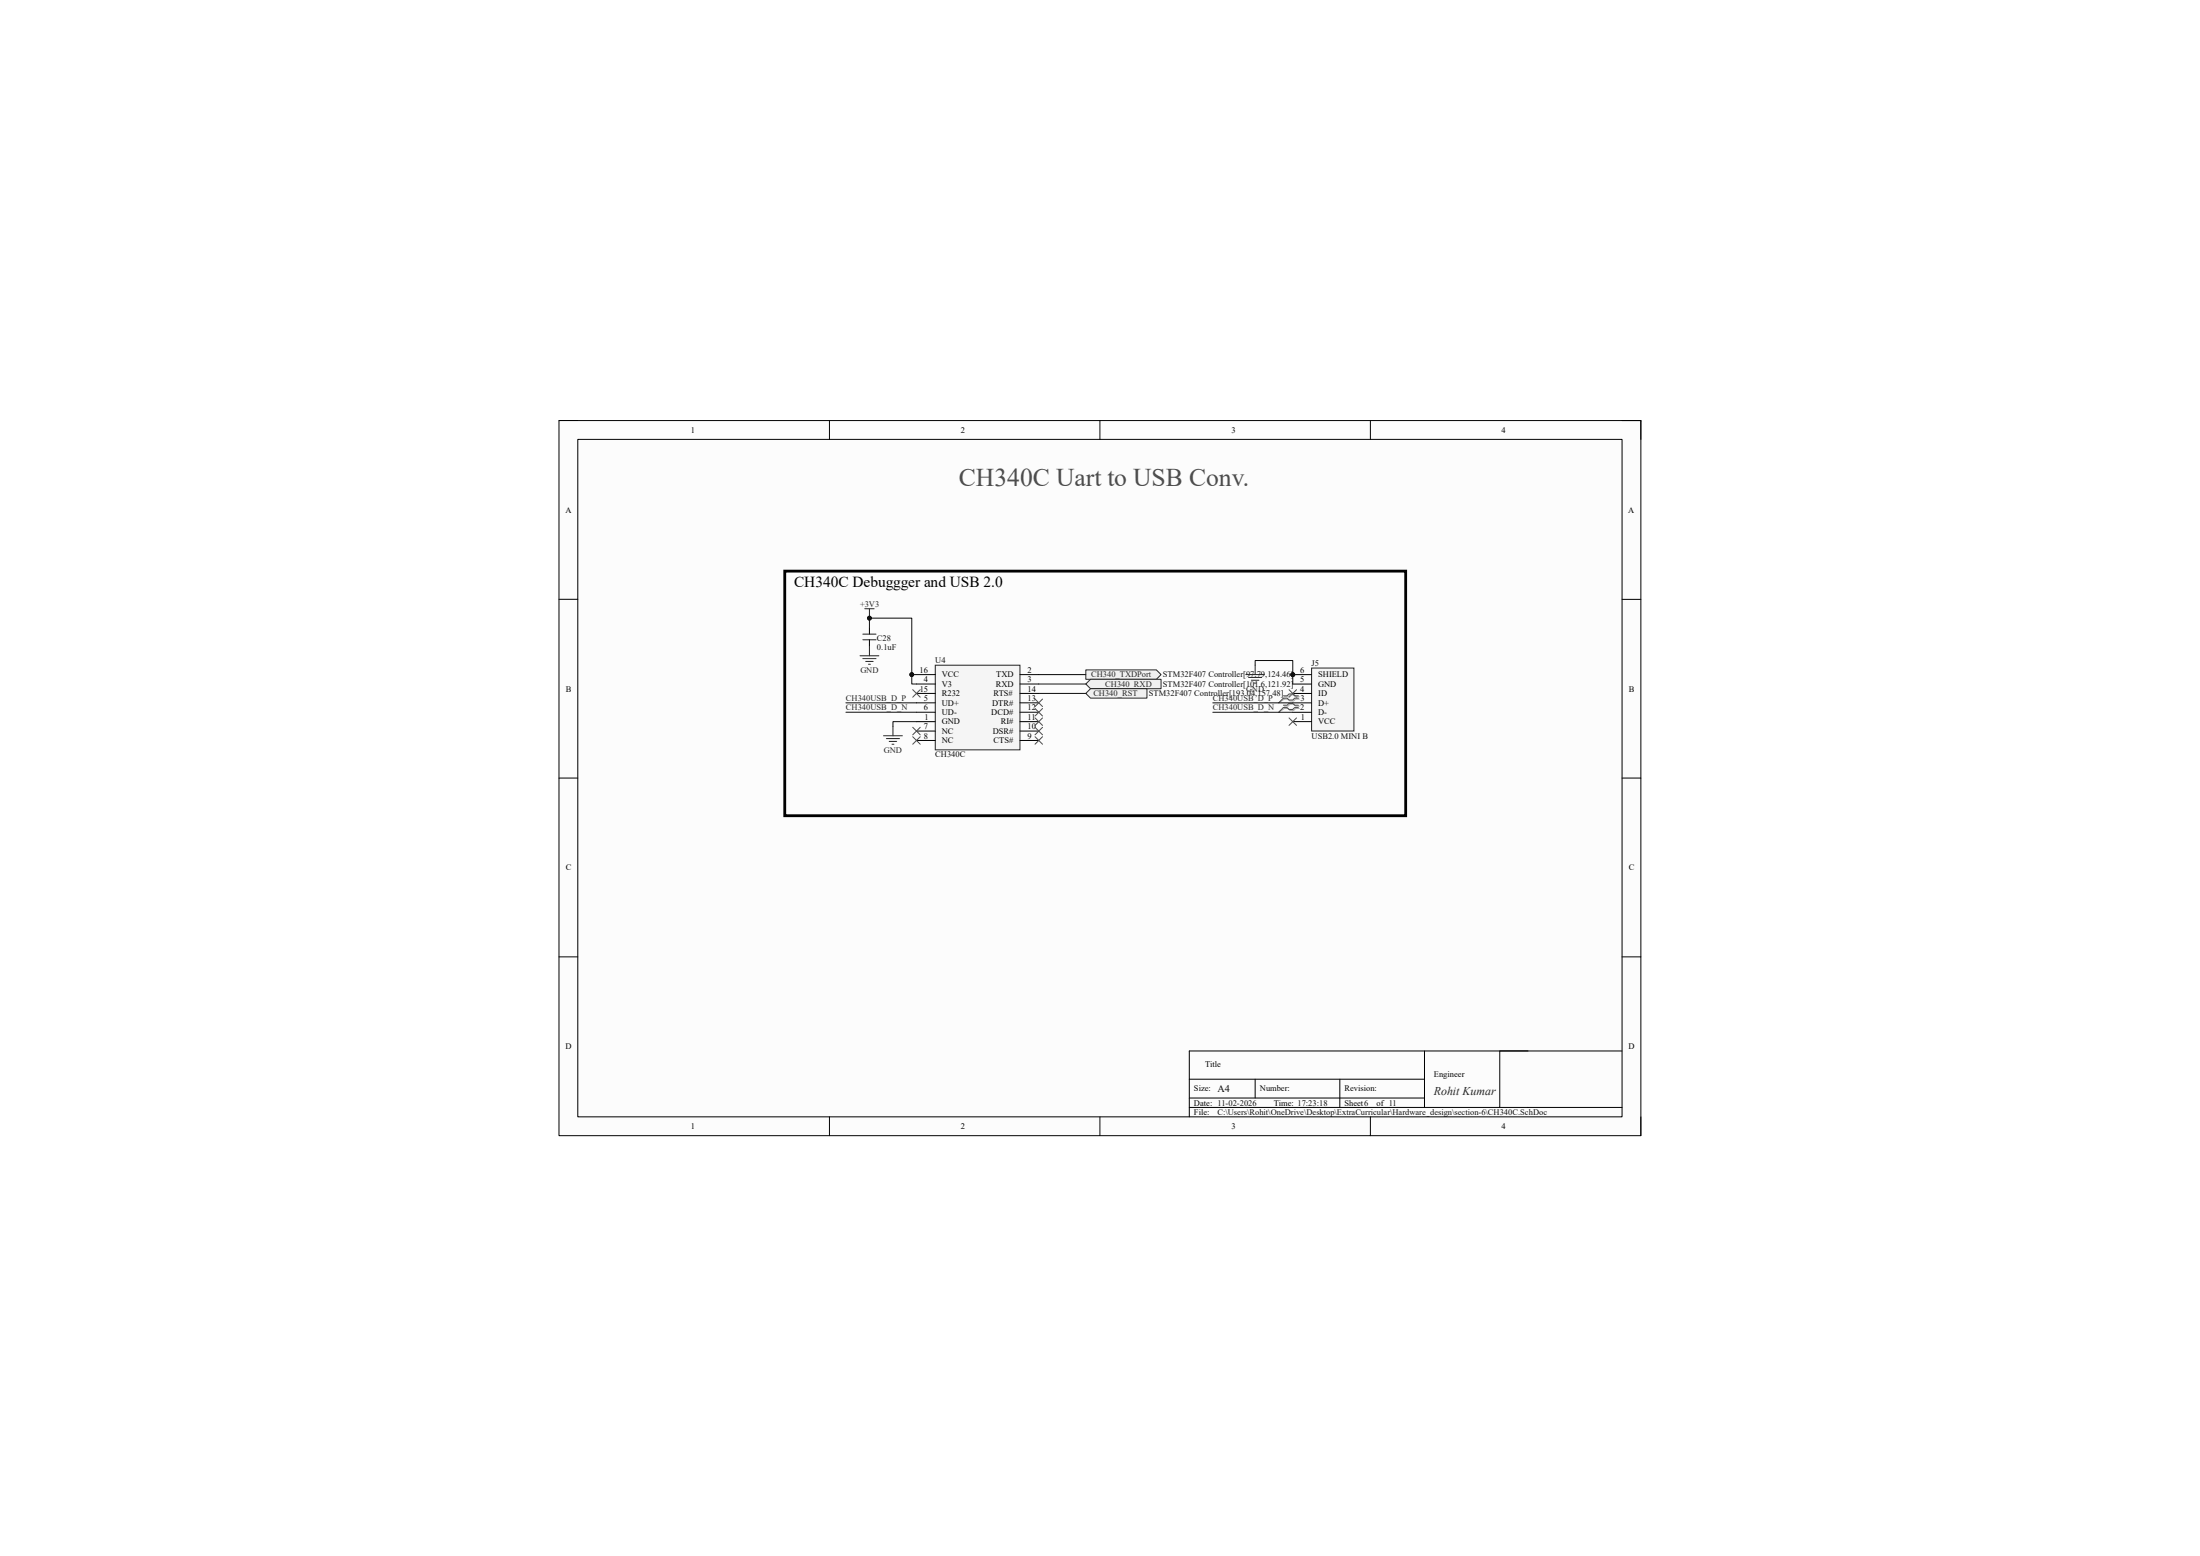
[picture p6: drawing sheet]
<svg xmlns="http://www.w3.org/2000/svg" width="594mm" height="420mm" viewBox="0 0 594 420" stroke-linecap="round" stroke-linejoin="round" font-family="sans-serif">
<path d="M150.9 113.5h292.1v193h-292.1z" fill-rule="evenodd" fill="#fcfcfc"/>
<path d="M150.9 113.5h292.1v193h-292.1z" fill="none" stroke="#000" stroke-width=".27"/>
<path d="M156 118.6h281.9v182.9h-281.9z" fill-rule="evenodd" fill="#fcfcfc"/>
<g fill="none" stroke="#000" stroke-width=".27">
<path d="M150.9 113.5h5.1M156 118.6h281.9v182.9h-281.9zM223.9 113.5v5.1M297 113.5v5.1M370 113.5v5.1M437.9 113.5h5.1v5.1M150.9 161.8h5.1M437.9 161.8h5.1M150.9 210h5.1M437.9 210h5.1M150.9 258.3h5.1M437.9 258.3h5.1"/>
<path d="M321.1 291.3h63.5M321.1 298.9h116.8M321.1 296.4h63.5M338.9 291.3v5.1M361.7 291.3v7.6M384.6 283.7v15.2M404.9 283.7v15.2M437.9 283.7h-116.8v17.8M223.9 301.5v5M297 301.5v5M370 301.5v5M443 301.5v5"/>
</g>
<path d="M252.5 179.5h22.9v22.9h-22.9z" fill-rule="evenodd" fill="#f5f5f5"/>
<path d="M232.2 177h5.1M233 177.8h3.5M233.5 164.3h2.5M233.7 178.5h2.1M234.5 179.3h.5M234.7 164.3v2.5M234.7 174.5v2.5M252.5 179.5h22.9v22.9h-22.9z" fill="none" stroke="#262626" stroke-width=".27"/>
<g fill="none" stroke="#000" stroke-width=".27">
<path d="M234.7 169.4v1.8M234.7 172.7v1.8M247.4 194.8h5.1M247.4 182.1h5.1M247.4 184.6h5.1M247.4 189.7h5.1M247.4 192.2h5.1M247.4 197.3h5.1M247.4 199.9h5.1M247.4 187.2h5.1M275.4 194.8h5.1M275.4 182.1h5.1"/>
<path d="M275.4 184.6h5.1M275.4 189.7h5.1M275.4 192.2h5.1M275.4 197.3h5.1M275.4 199.9h5.1M275.4 187.2h5.1"/>
</g>
<path d="M233 172.7h3.5M233 171.2h3.5" fill="none" stroke="#1c1c1c" stroke-width=".27"/>
<circle cx="234.7" cy="166.8" r=".51" fill="#0e0e0e"/>
<circle cx="234.7" cy="166.8" r=".51" fill="none" stroke="#0e0e0e" stroke-width=".27"/>
<path d="M238.5 198.6h5.1M239.3 199.4h3.6M241.1 196.1v2.5M240.1 200.1h2M240.8 200.9h.5" fill="none" stroke="#262626" stroke-width=".27"/>
<path d="M293.2 180.8h19l1.3 1.3-1.3 1.3h-19z" fill-rule="evenodd" fill="#f0f0f0"/>
<path d="M293.2 180.8h19l1.3 1.3-1.3 1.3h-19z" fill="none" stroke="#262626" stroke-width=".27"/>
<path d="M293.2 184.6l1.2-1.2h19.1v2.5h-19.1z" fill-rule="evenodd" fill="#f0f0f0"/>
<path d="M293.2 184.6l1.2-1.2h19.1v2.5h-19.1z" fill="none" stroke="#262626" stroke-width=".27"/>
<path d="M293.2 187.2l1.2-1.3h15.3v2.5h-15.3z" fill-rule="evenodd" fill="#f0f0f0"/>
<path d="M293.2 187.2l1.2-1.3h15.3v2.5h-15.3z" fill="none" stroke="#262626" stroke-width=".27"/>
<g fill="none" stroke="#4c4c4c" stroke-width=".27">
<path d="M246.4 186.2l2.1 2M246.4 196.3l2.1 2M246.4 198.9l2.1 2M248.5 186.2l-2.1 2M248.5 196.3l-2.1 2M248.5 198.9l-2.1 2M279.4 188.7l2.1 2M279.4 191.2l2.1 2.1M279.4 193.8l2.1 2M279.4 196.3l2.1 2M279.4 198.9l2.1 2M281.5 188.7l-2.1 2"/>
<path d="M281.5 191.2l-2.1 2.1M281.5 193.8l-2.1 2M281.5 196.3l-2.1 2M281.5 198.9l-2.1 2"/>
</g>
<circle cx="349" cy="182.1" r=".51" fill="#0e0e0e"/>
<circle cx="349" cy="182.1" r=".51" fill="none" stroke="#0e0e0e" stroke-width=".27"/>
<path d="M354.1 180.3h11.4v17h-11.4z" fill-rule="evenodd" fill="#f5f5f5"/>
<path d="M354.1 180.3h11.4v17h-11.4z" fill="none" stroke="#262626" stroke-width=".27"/>
<path d="M349 194.8h5.1M349 192.3h5.1M349 189.7h5.1M349 187.2h5.1M349 184.6h5.1M349 182.1h5.1" fill="none" stroke="#000" stroke-width=".27"/>
<circle cx="349" cy="182.1" r=".51" fill="#0e0e0e"/>
<g fill="none" stroke="#0e0e0e" stroke-width=".27">
<path d="M234.7 169.4v-2.6h11.5v17.8h1.2M228.4 192.2h19M228.4 189.7h19M280.5 182.1h12.7"/>
<circle cx="349" cy="182.1" r=".51"/>
</g>
<path d="M338.9 179.5v2.6M336.3 182.1h5.1M337.1 182.8h3.6M337.9 183.6h2M338.6 184.4h.5" fill="none" stroke="#262626" stroke-width=".27"/>
<path d="M346.5 190.4h1l.5-.6h1l.5 .6h1.1M346.5 191h1l.5 .5h1l.5-.5h1.1M346.5 187.8h1l.5-.5h1l.5 .5h1.1M346.5 191l-1.3 1.2M348 193.8l2.1 2M348 186.2l2.1 2M350.1 193.8l-2.1 2M350.1 186.2l-2.1 2M350.6 188.4h-1.1l-.5 .6h-1l-.5-.6h-1l-1.3 1.3" fill="none" stroke="#4c4c4c" stroke-width=".27"/>
<path d="M346.8 190.6h1l.5-.5h1l.5 .5h1M346.8 188.1h1l.5-.5h1l.5 .5h1M350.8 191.2h-1l-.5 .5h-1l-.5-.5h-1l-1.6 1.1M350.8 188.7h-1l-.5 .5h-1l-.5-.5h-1l-1.6 1" fill="none" stroke="#aeaeae" stroke-width=".27"/>
<circle cx="246.2" cy="182.1" r=".51" fill="#0e0e0e"/>
<circle cx="246.2" cy="182.1" r=".51" fill="none" stroke="#0e0e0e" stroke-width=".27"/>
<circle cx="234.7" cy="166.8" r=".51" fill="#0e0e0e"/>
<g fill="none" stroke="#0e0e0e" stroke-width=".27">
<path d="M246.2 182.1h1.2M247.4 194.8h-6.3v1.3"/>
<circle cx="234.7" cy="166.8" r=".51"/>
</g>
<circle cx="246.2" cy="182.1" r=".51" fill="#0e0e0e"/>
<g fill="none" stroke="#0e0e0e" stroke-width=".27">
<path d="M338.9 179.6v-1.3h10.1v6.3M280.5 187.2h12.7M280.5 184.6h12.7"/>
<circle cx="246.2" cy="182.1" r=".51"/>
</g>
<circle cx="349" cy="182.1" r=".51" fill="#0e0e0e"/>
<g fill="none" stroke="#0e0e0e" stroke-width=".27">
<path d="M327.4 189.7h21.6M327.4 192.3h21.6"/>
<circle cx="349" cy="182.1" r=".51"/>
</g>
<path d="M211.9 154.2h167.6v66h-167.6z" fill="none" stroke="#000" stroke-width=".76"/>
<text font-size="6.9" fill="#4c4c4c" x="258.9" y="131.1">CH340C Uart to USB Conv.</text>
<text font-size="4.1" x="214.4" y="158.3">CH340C Debuggger and USB 2.0</text>
<text font-size="3.2" fill="#262626" x="387.1" y="295.7">Rohit Kumar</text>
<text font-size="2.8" fill="#0e0e0e" x="328.7" y="294.8">A4</text>
<g font-size="2.3">
<text x="186.6" y="116.8">1</text>
<text x="259.4" y="116.8">2</text>
<text x="332.5" y="116.8">3</text>
<text x="405.4" y="116.8">4</text>
<text x="152.7" y="138.4">A</text>
<text x="439.6" y="138.4">A</text>
<text x="248.3" y="181.6">16</text>
<text x="249.4" y="184.1">4</text>
<text x="254.3" y="185.4">V3</text>
<text x="254.3" y="182.8">VCC</text>
<text x="268.9" y="185.4">RXD</text>
<text x="269" y="182.8">TXD</text>
<text x="277.4" y="181.6">2</text>
<text x="277.4" y="184.1">3</text>
<text x="351" y="181.6">6</text>
<text x="351.1" y="184.1">5</text>
<text x="355.9" y="185.4">GND</text>
<text x="355.9" y="182.8">SHIELD</text>
<text x="152.7" y="186.6">B</text>
<text x="248.3" y="186.6">15</text>
<text x="249.4" y="191.7">6</text>
<text x="249.5" y="189.2">5</text>
<text x="254.3" y="190.5">UD+</text>
<text x="254.3" y="187.9">R232</text>
<text x="267.9" y="190.5">DTR#</text>
<text x="268.3" y="187.9">RTS#</text>
<text x="277.4" y="191.7">12</text>
<text x="277.4" y="189.2">13</text>
<text x="277.4" y="186.6">14</text>
<text x="351" y="191.7">2</text>
<text x="351" y="186.6">4</text>
<text x="351.1" y="189.2">3</text>
<text x="355.9" y="190.5">D+</text>
<text x="355.9" y="187.9">ID</text>
<text x="439.8" y="186.6">B</text>
<text x="249.4" y="196.8">7</text>
<text x="249.6" y="194.3">1</text>
<text x="254.3" y="195.5">GND</text>
<text x="254.3" y="193">UD-</text>
<text x="267.6" y="193">DCD#</text>
<text x="270.2" y="195.5">RI#</text>
<text x="277.4" y="196.8">10</text>
<text x="277.4" y="194.3">11</text>
<text x="351.2" y="194.3">1</text>
<text x="355.9" y="195.5">VCC</text>
<text x="355.9" y="193">D-</text>
<text x="249.5" y="199.3">8</text>
<text x="254.3" y="198.1">NC</text>
<text x="254.3" y="200.6">NC</text>
<text x="268" y="198.1">DSR#</text>
<text x="268.3" y="200.6">CTS#</text>
<text x="277.4" y="199.3">9</text>
<text x="152.7" y="234.9">C</text>
<text x="439.8" y="234.9">C</text>
<text x="152.7" y="283.2">D</text>
<text x="325.4" y="288">Title</text>
<text x="439.7" y="283.2">D</text>
<text x="387.1" y="290.8">Engineer</text>
<text x="322.4" y="294.6">Size:</text>
<text x="322.4" y="298.4">Date: 11-02-2026</text>
<text x="340.2" y="294.6">Number:</text>
<text x="344" y="298.4">Time: 17:23:18</text>
<text x="363" y="294.6">Revision:</text>
<text x="363" y="298.4">Sheet6</text>
<text x="371.6" y="298.4">of 11</text>
<text x="186.6" y="304.8">1</text>
<text x="259.4" y="304.8">2</text>
<text x="322.4" y="300.9">File:</text>
<text x="332.5" y="304.8">3</text>
<text x="405.4" y="304.8">4</text>
</g>
<g font-size="2.3" fill="#262626">
<text x="232.2" y="163.8">+3V3</text>
<text x="232.3" y="181.6">GND</text>
<text x="294.6" y="182.8">CH340_TXDPort</text>
<text x="298.4" y="185.4">CH340_RXD</text>
<text x="228.4" y="189.2">CH340USB_D_P</text>
<text x="228.4" y="191.7">CH340USB_D_N</text>
<text x="295.2" y="187.9">CH340_RST</text>
<text x="327.4" y="189.2">CH340USB_D_P</text>
<text x="327.4" y="191.7">CH340USB_D_N</text>
<text x="336.4" y="186.6">GND</text>
<text x="238.6" y="203.2">GND</text>
</g>
<g font-size="2.3" fill="#0e0e0e">
<text x="236.8" y="172.9">C28</text>
<text x="236.8" y="175.5">0.1uF</text>
<text x="252.5" y="179">U4</text>
<text x="354.1" y="179.8">J5</text>
<text x="314" y="182.8">STM32F407 Controller[97.79,124.46]</text>
<text x="314" y="185.4">STM32F407 Controller[101.6,121.92]</text>
<text x="310.2" y="187.9">STM32F407 Controller[193.04,157.48]</text>
<text x="354.1" y="199.3">USB2.0 MINI B</text>
<text x="252.5" y="204.4">CH340C</text>
<text x="328.7" y="300.9">C:\Users\Rohit\OneDrive\Desktop\ExtraCurricular\Hardware_design\section-6\CH340C.SchDoc</text>
</g>
</svg>
